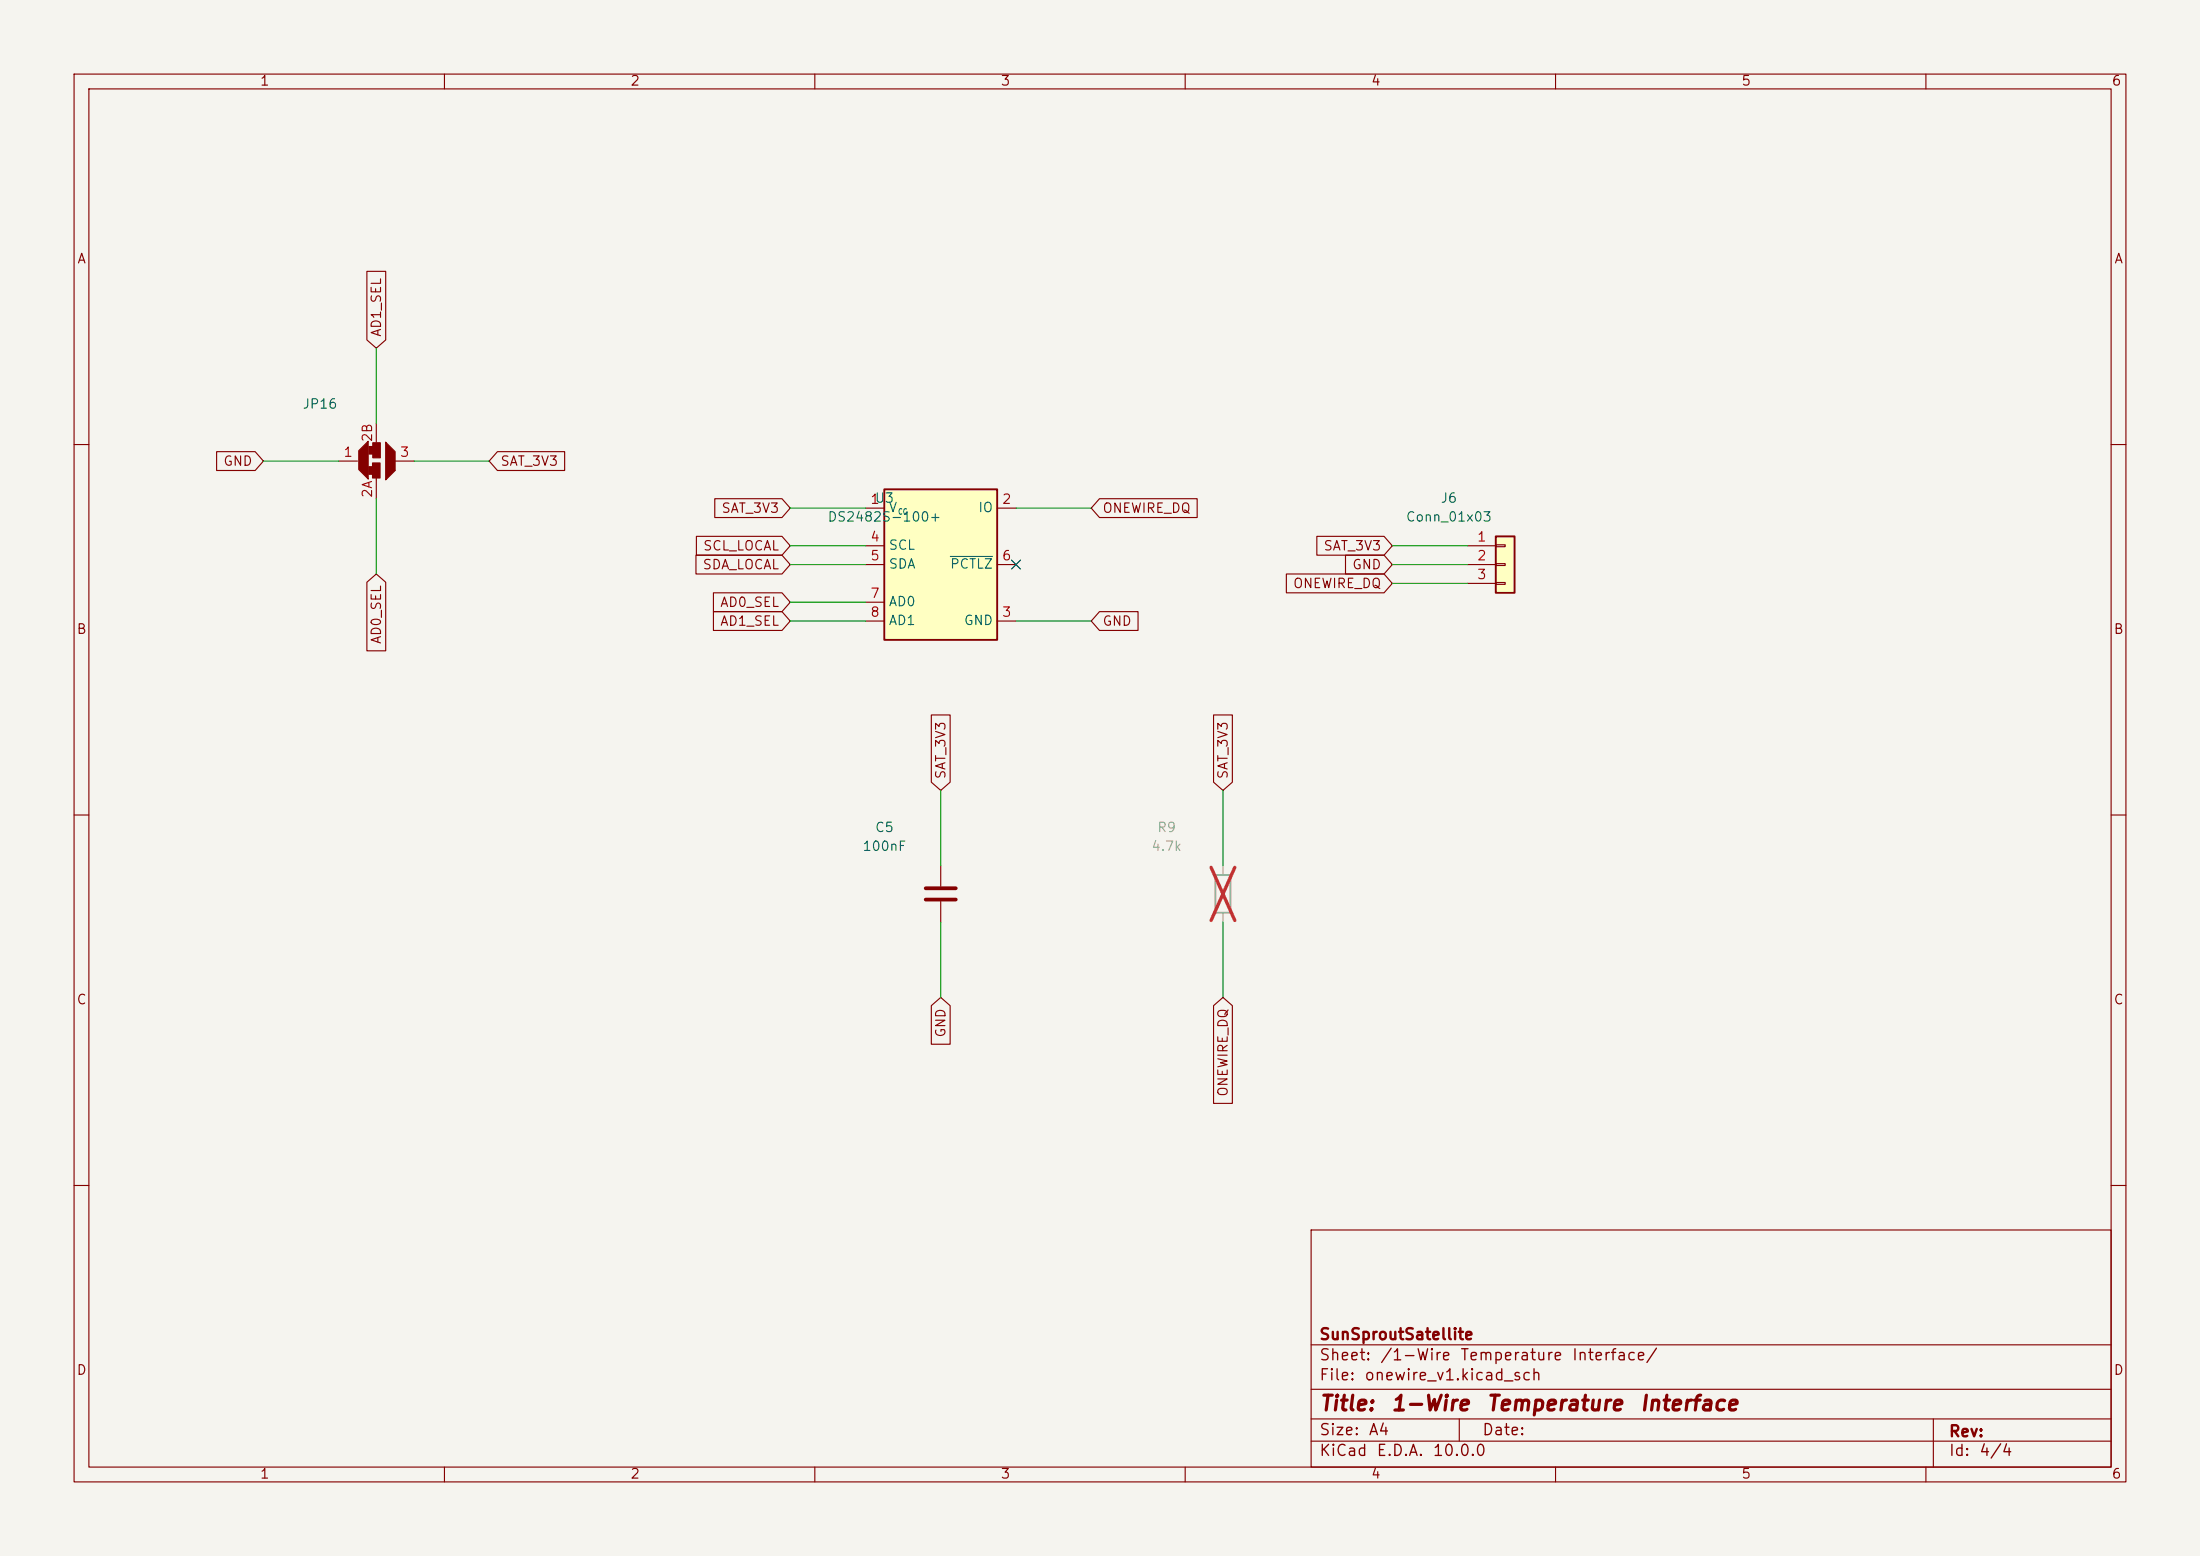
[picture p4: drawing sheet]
<svg xmlns="http://www.w3.org/2000/svg" width="297mm" height="210mm" viewBox="0 0 297 210" stroke-linecap="round" stroke-linejoin="round" font-family="sans-serif">
<path d="M0 0h297v210h-297z" fill="#f5f4ef" stroke="#f5f4ef" stroke-width=".14"/>
<g fill="none" stroke="#840000" stroke-width=".15">
<path d="M10 10h277v190h-277zM12 12h273v186h-273zM60 10v2M110 10v2M160 10v2M210 10v2M260 10v2M10 60h2M285 60h2M10 110h2M127 116.8v2.8M285 110h2"/>
<path d="M127 121.7v2.8M10 160h2M177 166h108v32h-108zM285 160h2M60 198v2M110 198v2M160 198v2M177 194.5h108M177 191.5h108M177 187.5h108M177 181.5h108M197 191.5v3"/>
<path d="M210 198v2M260 198v2M261 191.5v6.5"/>
</g>
<path d="M164.1 118.1h2v5.1h-2z" fill="none" stroke="#9c9b98" stroke-width=".25"/>
<path d="M165.1 116.8v1.3M165.1 123.2v1.3" fill="none" stroke="#9c9b98" stroke-width=".15"/>
<path d="M163.5 117.1l3.2 7.1M166.7 117.1l-3.2 7.1" fill="none" stroke="#e12e31" stroke-width=".46"/>
<path d="M125 119.9h4M125 121.4h4" fill="none" stroke="#840000" stroke-width=".51"/>
<path d="M119.4 66h15.2v20.4h-15.2z" fill="#ffffc2"/>
<path d="M119.4 66h15.2v20.4h-15.2z" fill="none" stroke="#840000" stroke-width=".25"/>
<path d="M116.8 68.6h2.6M116.8 73.7h2.6M116.8 76.2h2.6M134.6 68.6h2.6M134.6 76.2h2.6M116.8 83.8h2.6M116.8 81.3h2.6M134.6 83.8h2.6" fill="none" stroke="#840000" stroke-width=".15"/>
<path d="M128.3 75.1h5.7" fill="none" stroke="#006464" stroke-width=".15"/>
<g fill="#840000">
<path d="M49.7 59.6v5l-1.3-1.2v-2.6z"/>
<path d="M52.1 59.7l1.2 1.3v2.5l-1.2 1.3z"/>
</g>
<path d="M49.7 59.6v5l-1.3-1.2v-2.6zM50.8 57.2v2.5M52.1 59.7l1.2 1.3v2.5l-1.2 1.3zM45.7 62.2h2.6M50.8 64.5v2.8M52.8 63.5h.5M53.3 62.2h2.6" fill="none" stroke="#840000" stroke-width=".15"/>
<g fill="#840000" stroke="#840000" stroke-width=".15">
<path d="M49.8 63h.5v1h-.5z"/>
<path d="M49.8 60.3h.5v1h-.5z"/>
<path d="M50.3 62.5h1v2h-1z"/>
<path d="M50.3 59.8h1v2h-1z"/>
</g>
<path d="M201.9 72.4h2.6v7.6h-2.6z" fill="#ffffc2"/>
<path d="M201.9 72.4h2.6v7.6h-2.6z" fill="none" stroke="#840000" stroke-width=".25"/>
<g fill="none" stroke="#840000" stroke-width=".15">
<path d="M49.5 36.6h2.6v9.3l-1.3 1.1-1.3-1.1zM29.2 61h5.2l1.2 1.2-1.2 1.3h-5.2zM49.5 78.6l1.3-1.1 1.3 1.1v9.2h-2.6zM67.2 61h9v2.5h-9l-1.2-1.3zM94 74.9h11.6l1.1 1.3-1.1 1.3h-11.6zM94 72.4h11.6l1.1 1.3-1.1 1.2h-11.6zM96.5 67.3h9.1l1.1 1.3-1.1 1.3h-9.1zM148.4 67.3h13.2v2.6h-13.2l-1.1-1.3zM173.7 77.5h13.1l1.2 1.2-1.2 1.3h-13.1zM177.8 72.4h9l1.2 1.3-1.2 1.2h-9zM181.6 74.9h5.2l1.2 1.3-1.2 1.3h-5.2zM198.1 73.7h3.8"/>
<path d="M198.1 76.2h3.8M198.1 78.7h3.8M201.9 73.5h1.3v.3h-1.3zM201.9 76.1h1.3v.2h-1.3zM201.9 78.6h1.3v.3h-1.3zM96.3 80h9.3l1.1 1.3-1.1 1.3h-9.3zM96.3 82.5h9.3l1.1 1.3-1.1 1.3h-9.3zM125.7 96.5h2.6v9.1l-1.3 1.1-1.3-1.1zM148.4 82.5h5.2v2.6h-5.2l-1.1-1.3zM163.8 96.5h2.6v9.1l-1.3 1.1-1.3-1.1zM125.7 135.7l1.3-1.1 1.3 1.1v5.2h-2.6zM163.8 135.7l1.3-1.1 1.3 1.1v13.2h-2.6z"/>
</g>
<g fill="none" stroke="#009600" stroke-width=".15">
<path d="M50.8 47v10.2M35.6 62.2h10.1M50.8 67.3v10.2M55.9 62.2h10.1M106.7 76.2h10.1M106.7 68.6h10.1M106.7 73.7h10.1M137.2 68.6h10.1M188 76.2h10.1M188 73.7h10.1M188 78.7h10.1M106.7 81.3h10.1"/>
<path d="M106.7 83.8h10.1M137.2 83.8h10.1M127 106.7v10.1M165.1 106.7v10.1M127 124.5v10.1M165.1 124.5v10.1"/>
</g>
<path d="M136.6 75.6l1.2 1.2M137.8 75.6l-1.2 1.2" fill="none" stroke="#000084" stroke-width=".15"/>
<g font-size="2" fill="#840000">
<text x="178" y="190.9">Title:</text>
<text x="187.7" y="190.9">1-Wire</text>
<text x="200.6" y="190.9">Temperature</text>
<text x="221.3" y="190.9">Interface</text>
</g>
<g font-size="1.5" fill="#840000">
<text x="178" y="184">Sheet:</text>
<text x="178" y="181.2">SunSproutSatellite</text>
<text x="186.2" y="184">/1-Wire</text>
<text x="197" y="184">Temperature</text>
<text x="212.1" y="184">Interface/</text>
<text x="178" y="186.7">File:</text>
<text x="184.1" y="186.7">onewire_v1.kicad_sch</text>
<text x="178" y="196.9">KiCad</text>
<text x="178" y="194.1">Size:</text>
<text x="184.7" y="194.1">A4</text>
<text x="185.7" y="196.9">E.D.A.</text>
<text x="193.3" y="196.9">10.0.0</text>
<text x="200" y="194.1">Date:</text>
<text x="263" y="194.3">Rev:</text>
<text x="263" y="196.9">Id:</text>
<text x="267.1" y="196.9">4/4</text>
</g>
<g font-size="1.3" fill="#840000">
<text x="35" y="11.9">1</text>
<text x="85" y="11.9">2</text>
<text x="135" y="11.9">3</text>
<text x="185" y="11.9">4</text>
<text x="235" y="11.9">5</text>
<text x="285" y="11.9">6</text>
<text x="10.3" y="35.9">A</text>
<text x="285.3" y="35.9">A</text>
<text x="51.8" y="45.6" transform="rotate(-90 51.8 45.6)">AD1_SEL</text>
<text x="30.1" y="63.2">GND</text>
<text x="67.5" y="63.2">SAT_3V3</text>
<text x="97.3" y="69.5">SAT_3V3</text>
<text x="148.7" y="69.5">ONEWIRE_DQ</text>
<text x="94.8" y="77.2">SDA_LOCAL</text>
<text x="94.8" y="74.6">SCL_LOCAL</text>
<text x="178.6" y="74.6">SAT_3V3</text>
<text x="182.5" y="77.2">GND</text>
<text x="97.1" y="82.2">AD0_SEL</text>
<text x="174.5" y="79.7">ONEWIRE_DQ</text>
<text x="10.3" y="85.9">B</text>
<text x="51.8" y="87" transform="rotate(-90 51.8 87)">AD0_SEL</text>
<text x="97.1" y="84.8">AD1_SEL</text>
<text x="148.7" y="84.8">GND</text>
<text x="285.3" y="85.9">B</text>
<text x="128" y="105.3" transform="rotate(-90 128 105.3)">SAT_3V3</text>
<text x="166.1" y="105.3" transform="rotate(-90 166.1 105.3)">SAT_3V3</text>
<text x="10.3" y="135.9">C</text>
<text x="285.3" y="135.9">C</text>
<text x="128" y="140.1" transform="rotate(-90 128 140.1)">GND</text>
<text x="166.1" y="148.1" transform="rotate(-90 166.1 148.1)">ONEWIRE_DQ</text>
<text x="10.3" y="185.9">D</text>
<text x="285.3" y="185.9">D</text>
<text x="35" y="199.9">1</text>
<text x="85" y="199.9">2</text>
<text x="135" y="199.9">3</text>
<text x="185" y="199.9">4</text>
<text x="235" y="199.9">5</text>
<text x="285" y="199.9">6</text>
</g>
<g font-size="1.3" fill="#006464">
<text x="40.8" y="55.5">JP16</text>
<text x="111.6" y="70.7">DS2482S-100+</text>
<text x="118" y="68.2">U3</text>
<text x="119.9" y="69.4">V</text>
<text x="132" y="69.4">IO</text>
<text x="189.7" y="70.7">Conn_01x03</text>
<text x="194.4" y="68.2">J6</text>
<text x="119.9" y="74.5">SCL</text>
<text x="119.9" y="77.1">SDA</text>
<text x="128.2" y="77.1">PCTLZ</text>
<text x="119.9" y="82.1">AD0</text>
<text x="119.9" y="84.7">AD1</text>
<text x="130" y="84.7">GND</text>
<text x="118" y="112.6">C5</text>
<text x="116.3" y="115.2">100nF</text>
</g>
<g font-size="1.3" fill="#a90000">
<text x="50.5" y="59.8" transform="rotate(-90 50.5 59.8)">2B</text>
<text x="46.3" y="62">1</text>
<text x="53.9" y="62">3</text>
<text x="50.5" y="67.3" transform="rotate(-90 50.5 67.3)">2A</text>
<text x="117.4" y="68.3">1</text>
<text x="135.2" y="68.3">2</text>
<text x="117.4" y="73.4">4</text>
<text x="117.4" y="75.9">5</text>
<text x="135.2" y="75.9">6</text>
<text x="199.3" y="73.4">1</text>
<text x="199.3" y="75.9">2</text>
<text x="117.4" y="81">7</text>
<text x="117.4" y="83.6">8</text>
<text x="135.2" y="83.6">3</text>
<text x="199.3" y="78.5">3</text>
</g>
<g font-size="1.3" fill="#939391">
<text x="156.1" y="112.6">R9</text>
<text x="155.4" y="115.2">4.7k</text>
</g>
<text font-size=".8" fill="#006464" x="121.2" y="69.6">CC</text>
</svg>
